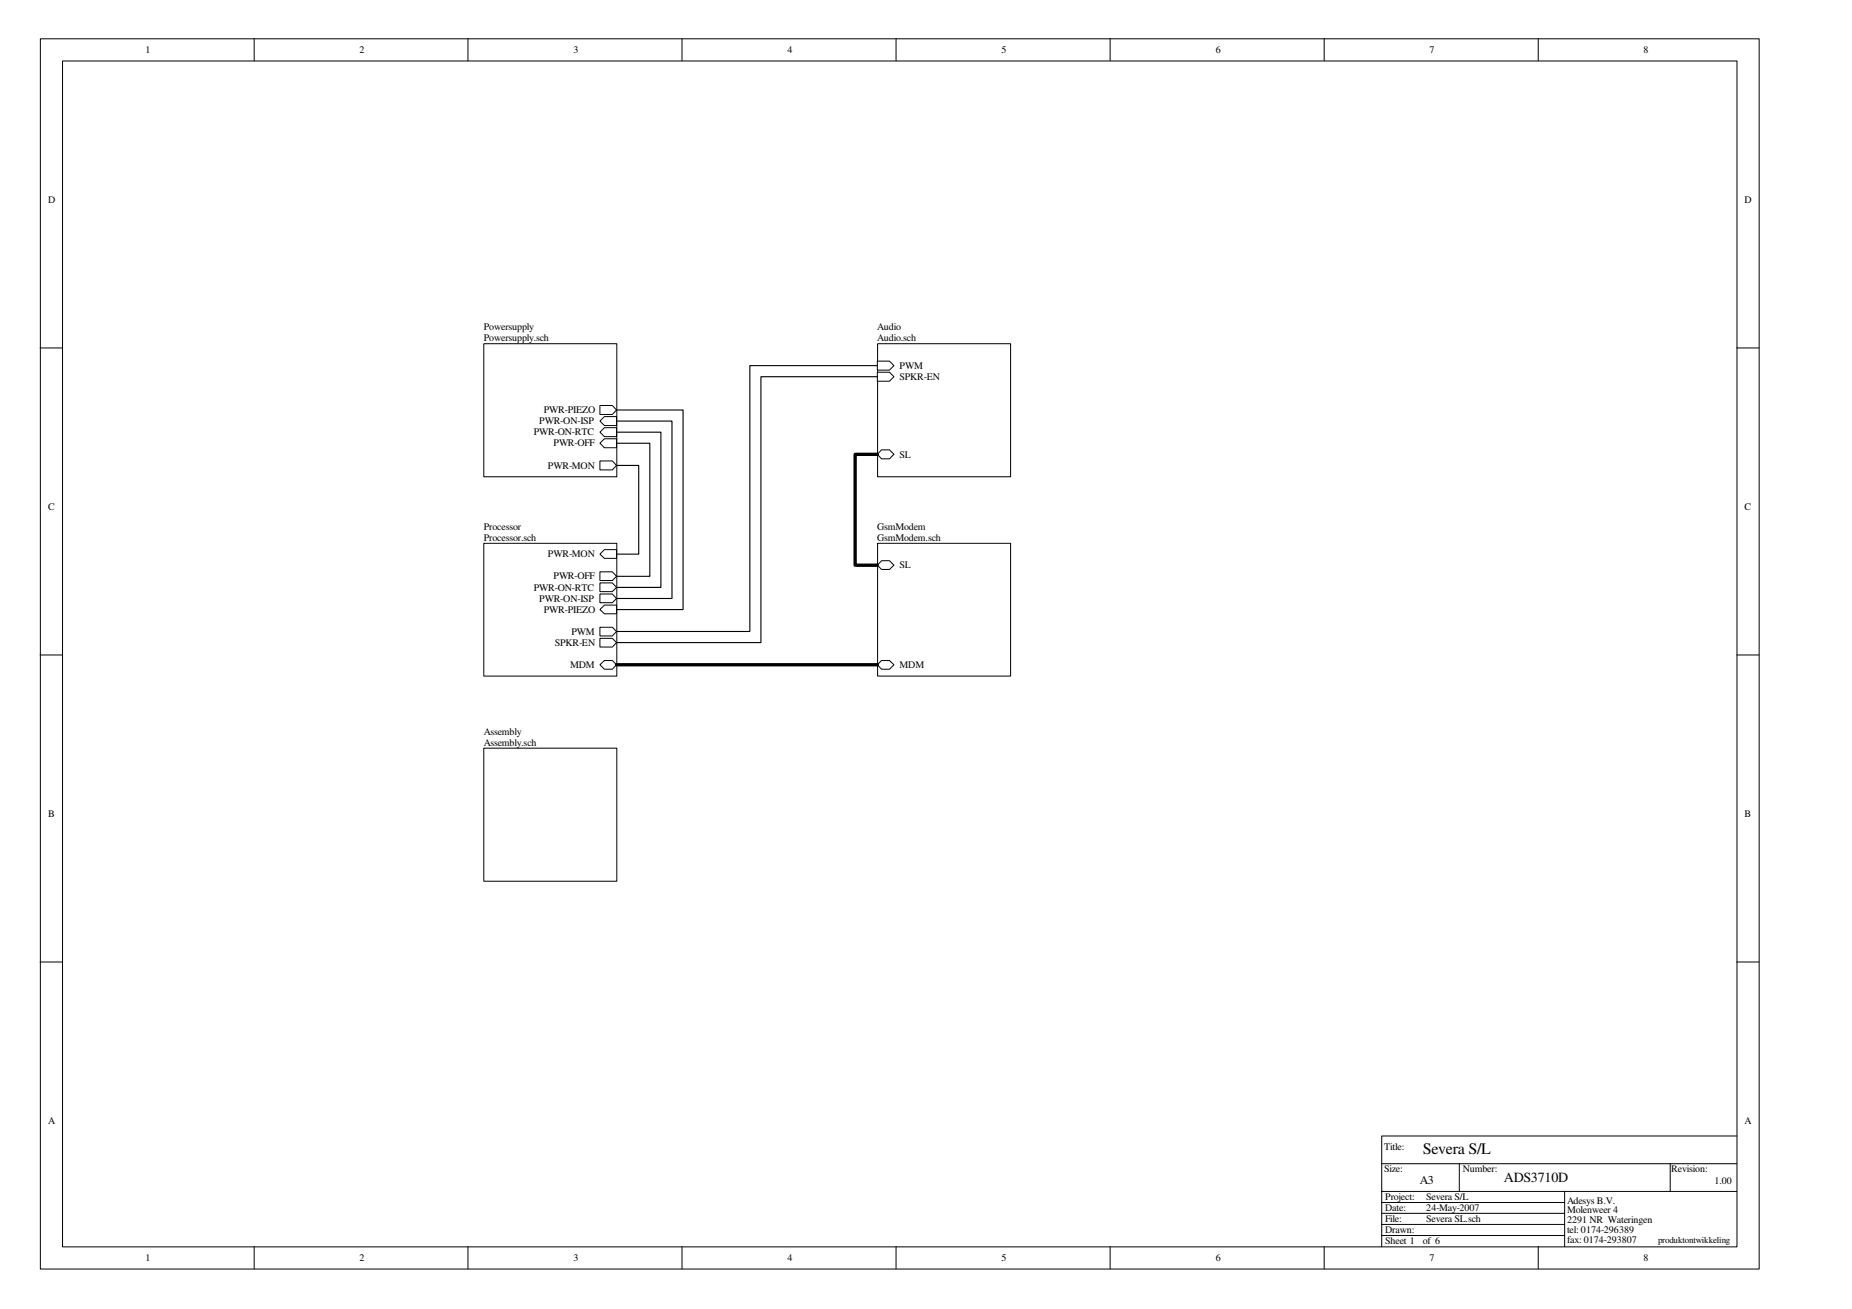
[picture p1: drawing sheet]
<svg xmlns="http://www.w3.org/2000/svg" width="297mm" height="210mm" viewBox="0 0 297 210" stroke-linecap="round" stroke-linejoin="round" font-family="sans-serif">
<g fill="none" stroke="#000" stroke-width=".16">
<path d="M6.5 6.2h275.6v197.3h-275.6zM10 9.8h268.6v190.1h-268.6zM40.8 6.2v3.5M75.1 6.2v3.5M109.4 6.2v3.5M143.7 6.2v3.5M178.1 6.2v3.5M212.4 6.2v3.5M246.7 6.2v3.5M6.4 55.8h3.6M278.5 55.8h3.6M6.4 105h3.6"/>
<path d="M278.5 105h3.6M6.4 154.3h3.6M278.5 154.3h3.6M40.8 199.9v3.6M75.1 199.9v3.6M109.4 199.9v3.6M143.7 199.9v3.6M178.1 199.9v3.6M212.4 199.9v3.6M221.6 198.1h29.3M221.6 196.3h29.3M221.6 194.6h29.3"/>
<path d="M221.6 186.6h56.9M221.6 192.8h29.3M234.1 186.6v4.5M246.7 199.9v3.6M250.9 191.1v8.8M267.9 186.6v4.5M278.5 191.1h-56.9v8.8M278.5 182.2h-56.9v8.9"/>
</g>
<path d="M77.6 55.2h21.3v21.3h-21.3z" fill="#fff"/>
<path d="M77.6 55.1h21.3v21.4h-21.3z" fill="none" stroke="#000" stroke-width=".16"/>
<path d="M96.2 73.9h2l.7 .7-.7 .8h-2z" fill-rule="evenodd" fill="#fff"/>
<path d="M96.2 73.9h2l.7 .7-.7 .8h-2z" fill="none" stroke="#000" stroke-width=".16"/>
<path d="M96.2 71.1l.7-.7h2v1.4h-2z" fill-rule="evenodd" fill="#fff"/>
<path d="M96.2 71.1l.7-.7h2v1.4h-2z" fill="none" stroke="#000" stroke-width=".16"/>
<path d="M96.2 69.3l.7-.7h2v1.4h-2z" fill-rule="evenodd" fill="#fff"/>
<path d="M96.2 69.3l.7-.7h2v1.4h-2z" fill="none" stroke="#000" stroke-width=".16"/>
<path d="M96.2 65h2l.7 .7-.7 .8h-2z" fill-rule="evenodd" fill="#fff"/>
<path d="M96.2 65h2l.7 .7-.7 .8h-2z" fill="none" stroke="#000" stroke-width=".16"/>
<path d="M96.2 67.5l.7-.7h2v1.4h-2z" fill-rule="evenodd" fill="#fff"/>
<path d="M96.2 67.5l.7-.7h2v1.4h-2z" fill="none" stroke="#000" stroke-width=".16"/>
<path d="M77.6 87.2h21.3v21.2h-21.3z" fill="#fff"/>
<path d="M77.6 87.1h21.3v21.3h-21.3z" fill="none" stroke="#000" stroke-width=".16"/>
<path d="M96.2 106.6l.7-.7h1.3l.7 .7-.7 .7h-1.3z" fill-rule="evenodd" fill="#fff"/>
<path d="M96.2 106.6l.7-.7h1.3l.7 .7-.7 .7h-1.3z" fill="none" stroke="#000" stroke-width=".16"/>
<path d="M96.2 88.9l.7-.8h2v1.4h-2z" fill-rule="evenodd" fill="#fff"/>
<path d="M96.2 88.9l.7-.8h2v1.4h-2z" fill="none" stroke="#000" stroke-width=".16"/>
<path d="M96.2 100.6h2l.7 .7-.7 .7h-2z" fill-rule="evenodd" fill="#fff"/>
<path d="M96.2 100.6h2l.7 .7-.7 .7h-2z" fill="none" stroke="#000" stroke-width=".16"/>
<path d="M96.2 102.4h2l.7 .6-.7 .8h-2z" fill-rule="evenodd" fill="#fff"/>
<path d="M96.2 102.4h2l.7 .6-.7 .8h-2z" fill="none" stroke="#000" stroke-width=".16"/>
<path d="M96.2 91.7h2l.7 .7-.7 .7h-2z" fill-rule="evenodd" fill="#fff"/>
<path d="M96.2 91.7h2l.7 .7-.7 .7h-2z" fill="none" stroke="#000" stroke-width=".16"/>
<path d="M96.2 97.7l.7-.7h2v1.4h-2z" fill-rule="evenodd" fill="#fff"/>
<path d="M96.2 97.7l.7-.7h2v1.4h-2z" fill="none" stroke="#000" stroke-width=".16"/>
<path d="M96.2 93.5h2l.7 .7-.7 .7h-2z" fill-rule="evenodd" fill="#fff"/>
<path d="M96.2 93.5h2l.7 .7-.7 .7h-2z" fill="none" stroke="#000" stroke-width=".16"/>
<path d="M96.2 95.2h2l.7 .8-.7 .6h-2z" fill-rule="evenodd" fill="#fff"/>
<path d="M96.2 95.2h2l.7 .8-.7 .6h-2z" fill="none" stroke="#000" stroke-width=".16"/>
<path d="M140.8 55.2h21.3v21.3h-21.3z" fill="#fff"/>
<path d="M140.8 55.1h21.3v21.4h-21.3z" fill="none" stroke="#000" stroke-width=".16"/>
<path d="M140.7 59.7h2l.7 .7-.7 .7h-2z" fill-rule="evenodd" fill="#fff"/>
<path d="M140.7 59.7h2l.7 .7-.7 .7h-2z" fill="none" stroke="#000" stroke-width=".16"/>
<path d="M140.7 57.9h2l.7 .7-.7 .8h-2z" fill-rule="evenodd" fill="#fff"/>
<path d="M140.7 57.9h2l.7 .7-.7 .8h-2z" fill="none" stroke="#000" stroke-width=".16"/>
<path d="M141.4 72.1h1.3l.7 .8-.7 .7h-1.3l-.7-.7z" fill-rule="evenodd" fill="#fff"/>
<path d="M141.4 72.1h1.3l.7 .8-.7 .7h-1.3l-.7-.7z" fill="none" stroke="#000" stroke-width=".16"/>
<path d="M140.8 87.2h21.3v21.2h-21.3z" fill="#fff"/>
<path d="M140.8 87.1h21.3v21.3h-21.3z" fill="none" stroke="#000" stroke-width=".16"/>
<path d="M140.7 106.6l.7-.7h1.3l.7 .7-.7 .7h-1.3z" fill-rule="evenodd" fill="#fff"/>
<path d="M140.7 106.6l.7-.7h1.3l.7 .7-.7 .7h-1.3z" fill="none" stroke="#000" stroke-width=".16"/>
<path d="M141.4 89.9h1.3l.7 .7-.7 .7h-1.3l-.7-.7z" fill-rule="evenodd" fill="#fff"/>
<path d="M141.4 89.9h1.3l.7 .7-.7 .7h-1.3l-.7-.7z" fill="none" stroke="#000" stroke-width=".16"/>
<path d="M140.7 58.6h-20.4v42.7h-21.4M98.9 74.6h3.5v14.3h-3.5M98.9 71.1h5.3v21.3h-5.3M98.9 69.3h7.1v24.9h-7.1M98.9 67.5h8.9v28.5h-8.9M98.9 65.7h10.7v32h-10.7M140.7 60.4h-18.7v42.6h-23.1" fill="none" stroke="#000" stroke-width=".18"/>
<path d="M140.7 72.9h-3.5v17.7h3.5M98.9 106.6h41.8" fill="none" stroke="#000" stroke-width=".53"/>
<path d="M77.6 120h21.3v21.3h-21.3z" fill="#fff"/>
<path d="M77.6 120h21.3v21.3h-21.3z" fill="none" stroke="#000" stroke-width=".16"/>
<text font-size="2.6" x="228.2" y="185.1">Severa S/L</text>
<text font-size="2.2" x="241.2" y="189.6">ADS3710D</text>
<text font-size="1.9" x="227.7" y="189.9">A3</text>
<g font-size="1.6">
<text x="23.3" y="8.5">1</text>
<text x="57.7" y="8.5">2</text>
<text x="92" y="8.5">3</text>
<text x="126.3" y="8.5">4</text>
<text x="160.7" y="8.5">5</text>
<text x="195" y="8.5">6</text>
<text x="229.3" y="8.5">7</text>
<text x="263.6" y="8.5">8</text>
<text x="7.7" y="32.5">D</text>
<text x="279.8" y="32.5">D</text>
<text x="77.6" y="52.9">Powersupply</text>
<text x="140.7" y="52.9">Audio</text>
<text x="77.6" y="54.7">Powersupply.sch</text>
<text x="140.7" y="54.7">Audio.sch</text>
<text x="144.3" y="59.1">PWM</text>
<text x="144.3" y="60.9">SPKR-EN</text>
<text x="85.6" y="69.8">PWR-ON-RTC</text>
<text x="86.5" y="68">PWR-ON-ISP</text>
<text x="87.2" y="66.3">PWR-PIEZO</text>
<text x="88.8" y="71.6">PWR-OFF</text>
<text x="87.9" y="75.1">PWR-MON</text>
<text x="144.3" y="73.4">SL</text>
<text x="7.7" y="81.7">C</text>
<text x="279.8" y="81.7">C</text>
<text x="77.6" y="84.9">Processor</text>
<text x="77.6" y="86.7">Processor.sch</text>
<text x="87.9" y="89.4">PWR-MON</text>
<text x="140.7" y="84.9">GsmModem</text>
<text x="140.7" y="86.7">GsmModem.sch</text>
<text x="85.6" y="94.7">PWR-ON-RTC</text>
<text x="88.8" y="92.9">PWR-OFF</text>
<text x="144.3" y="91.1">SL</text>
<text x="86.5" y="96.5">PWR-ON-ISP</text>
<text x="87.2" y="98.3">PWR-PIEZO</text>
<text x="91.6" y="101.8">PWM</text>
<text x="89" y="103.6">SPKR-EN</text>
<text x="91.4" y="107.1">MDM</text>
<text x="144.3" y="107.1">MDM</text>
<text x="77.6" y="119.6">Assembly.sch</text>
<text x="77.6" y="117.8">Assembly</text>
<text x="7.7" y="130.9">B</text>
<text x="279.8" y="130.9">B</text>
<text x="7.7" y="180.2">A</text>
<text x="222" y="184.4">Title:</text>
<text x="279.8" y="180.2">A</text>
<text x="222" y="188">Size:</text>
<text x="234.6" y="188">Number:</text>
<text x="268.1" y="188">Revision:</text>
<text x="275" y="189.8">1.00</text>
<text x="222.2" y="197.8">Drawn:</text>
<text x="222.2" y="196">File:</text>
<text x="222.2" y="194.2">Date:</text>
<text x="222.2" y="192.4">Project:</text>
<text x="228.8" y="196">Severa SL.sch</text>
<text x="228.8" y="194.2">24-May-2007</text>
<text x="228.8" y="192.4">Severa S/L</text>
<text x="251.3" y="193">Adesys B.V.</text>
<text x="251.3" y="197.8">tel: 0174-296389</text>
<text x="251.3" y="194.6">Molenweer 4</text>
<text x="251.3" y="196.2">2291 NR Wateringen</text>
<text x="23.3" y="202.2">1</text>
<text x="57.7" y="202.2">2</text>
<text x="92" y="202.2">3</text>
<text x="126.3" y="202.2">4</text>
<text x="160.7" y="202.2">5</text>
<text x="195" y="202.2">6</text>
<text x="222.2" y="199.6">Sheet 1</text>
<text x="228.2" y="199.6">of 6</text>
<text x="229.3" y="202.2">7</text>
<text x="251.3" y="199.4">fax: 0174-293807</text>
<text x="263.6" y="202.2">8</text>
</g>
<text font-size="1.4" x="265.9" y="199.4">produktontwikkeling</text>
</svg>
